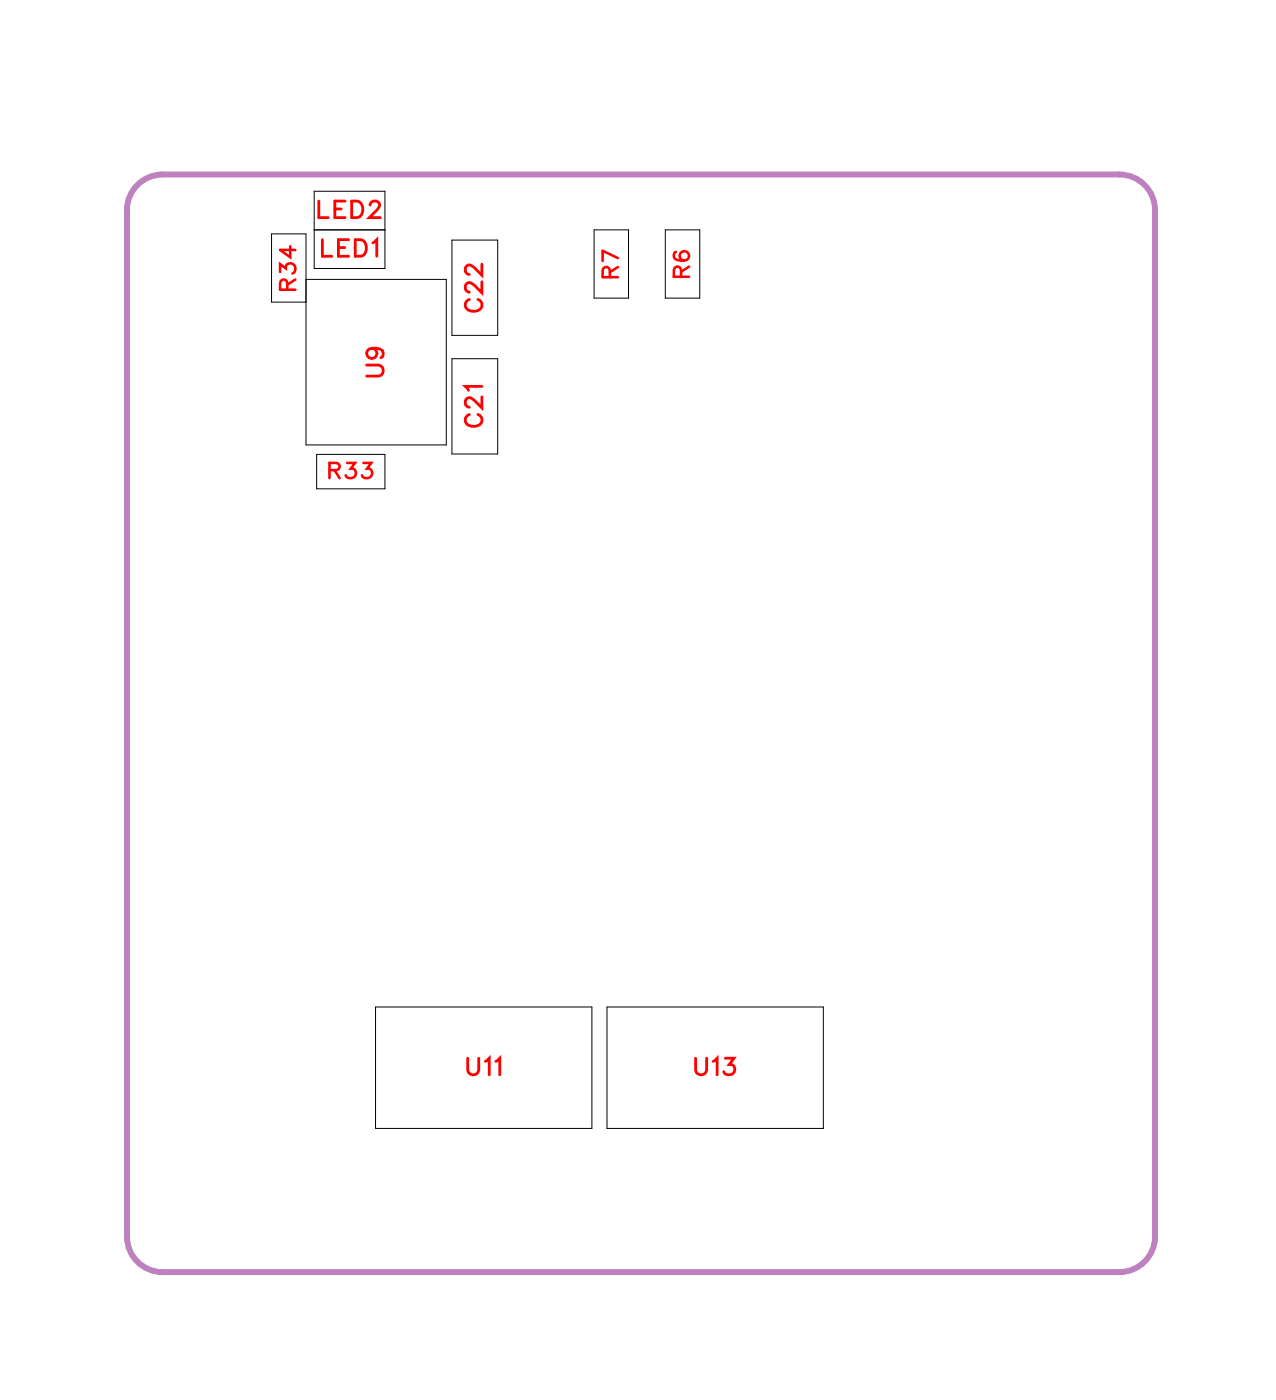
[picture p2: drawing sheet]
<svg xmlns="http://www.w3.org/2000/svg" width="55mm" height="60mm" viewBox="0 0 55 60" stroke-linecap="round" stroke-linejoin="round" font-family="sans-serif">
<path d="M5.7 8.1l.4-.3 .4-.3h.5h40.9a1.52 1.52 0 0 1 1.5 1.5v43.9a1.53 1.53 0 0 1-1.5 1.6h-40.9a1.52 1.52 0 0 1-1.6-1.6v-43.9l.1-.5z" fill="none" stroke="#bf80bf" stroke-width=".25"/>
<path d="M13.1 12h6v7.1h-6v-9.1h-1.5v2.9h1.5M13.4 9.8h3.1M13.4 8.2h3.1v3.3h-3.1zM13.6 19.5h2.9v1.4h-2.9zM19.3 15.4h2v4h-2zM19.3 10.3h2v4.1h-2zM25.4 9.8h1.5v3h-1.5zM28.5 9.8h1.4v3h-1.4zM16.1 43.1h9.2v5.2h-9.2zM26 43.1h9.2v5.2h-9.2z" fill="none" stroke="#000" stroke-width=".04"/>
<g fill="none" stroke="#f00" stroke-width=".11">
<path d="M12 11.6v-.3l.2 .2a.22 .22 0 0 1 .4-.2 .22 .22 0 0 1-.1 .4M12.3 12.4v-.4h-.3v.4h.6M12.4 10.5v.5l-.4-.3h.6M12.6 12l-.3 .2M14.9 19.8h.3l-.2 .3a.22 .22 0 0 1 .2 .3 .22 .22 0 0 1-.4 0M15.6 19.8h.3l-.2 .3a.22 .22 0 0 1 .2 .3 .22 .22 0 0 1-.4 0M26.1 11.9v-.4h-.2l-.1 .4h.6M26.4 11.4l-.3 .3M26.4 11.1l-.6-.4v.5M28.9 10.8a.32 .32 0 0 0 .2 .4 .32 .32 0 0 0 .4-.2 .2 .2 0 0 0-.2-.2 .2 .2 0 0 0-.2 .1 .2 .2 0 0 0 .2 .3M29.2 11.9l-.1-.4-.2-.1-.1 .5h.7M29.5 11.4l-.3 .2"/>
<path d="M14.1 20.1h.4v-.2l-.4-.1v.7M14.3 20.1l.2 .4"/>
</g>
<g fill="none" stroke="#f00" stroke-width=".12">
<path d="M13.6 8.6v.7h.4M13.8 10.3v.7h.4M14.3 8.9h.3M14.5 10.6h.3M14.8 8.6h-.5v.7h.5M14.9 10.3h-.4v.7h.4M15.1 8.6h.2a.38 .38 0 0 1 .2 .4 .38 .38 0 0 1-.2 .3h-.2zM15.2 10.3h.2a.38 .38 0 0 1 .3 .3 .38 .38 0 0 1-.3 .4h-.2zM15.7 15.6h.5l.2 .2-.1 .3h-.6M15.8 8.8l.2-.2h.1l.1 .1-.1 .3-.3 .3h.5M15.9 14.9a.22 .22 0 0 1 .2 .3 .22 .22 0 0 1-.3 .1 .22 .22 0 0 1 0-.4h.1a.34 .34 0 0 1 .5 .3l-.1 .1M16 10.4l.1-.1v.7"/>
<path d="M20.1 17.7a.26 .26 0 0 0-.2 .3 .26 .26 0 0 0 .3 .3h.2a.26 .26 0 0 0 .2-.3 .26 .26 0 0 0-.1-.3M20.1 12.8a.26 .26 0 0 0-.2 .3 .26 .26 0 0 0 .3 .2h.2a.26 .26 0 0 0 .2-.2 .26 .26 0 0 0-.1-.3M20.6 17v.5l-.3-.4-.2-.1-.2 .2v.1l.2 .1M20.6 16.5h-.7l.2 .2M20.6 12.1v.4l-.3-.3-.2-.1-.2 .1v.2l.2 .1M20.6 11.3v.5l-.3-.4-.2-.1-.2 .2v.1l.2 .2M20 45.3v.5l.2 .2 .3-.1v-.6M20.8 45.4l.1-.1v.7M21.2 45.4l.2-.1v.7M29.8 45.3v.5l.2 .2 .2-.1v-.6M30.5 45.4l.2-.1v.7M31 45.3h.4l-.2 .3a.24 .24 0 0 1 .2 .4 .24 .24 0 0 1-.4-.1"/>
</g>
<g font-size="1.2" fill="#fff">
<text x="13.6" y="9.6">LED2</text>
<text x="13.7" y="11.3">LED1</text>
<text x="16.7" y="16.2" transform="rotate(-90 16.7 16.2)">U9</text>
<text x="20.9" y="13.4" transform="rotate(-90 20.9 13.4)">C22</text>
<text x="20.9" y="18.3" transform="rotate(-90 20.9 18.3)">C21</text>
<text x="20" y="46.3">U11</text>
<text x="29.7" y="46.3">U13</text>
</g>
<g font-size="1.1" fill="#fff">
<text x="26.7" y="11.9" transform="rotate(-90 26.7 11.9)">R7</text>
<text x="29.8" y="11.9" transform="rotate(-90 29.8 11.9)">R6</text>
<text x="12.9" y="12.5" transform="rotate(-90 12.9 12.5)">R34</text>
<text x="14" y="20.7">R33</text>
</g>
</svg>
